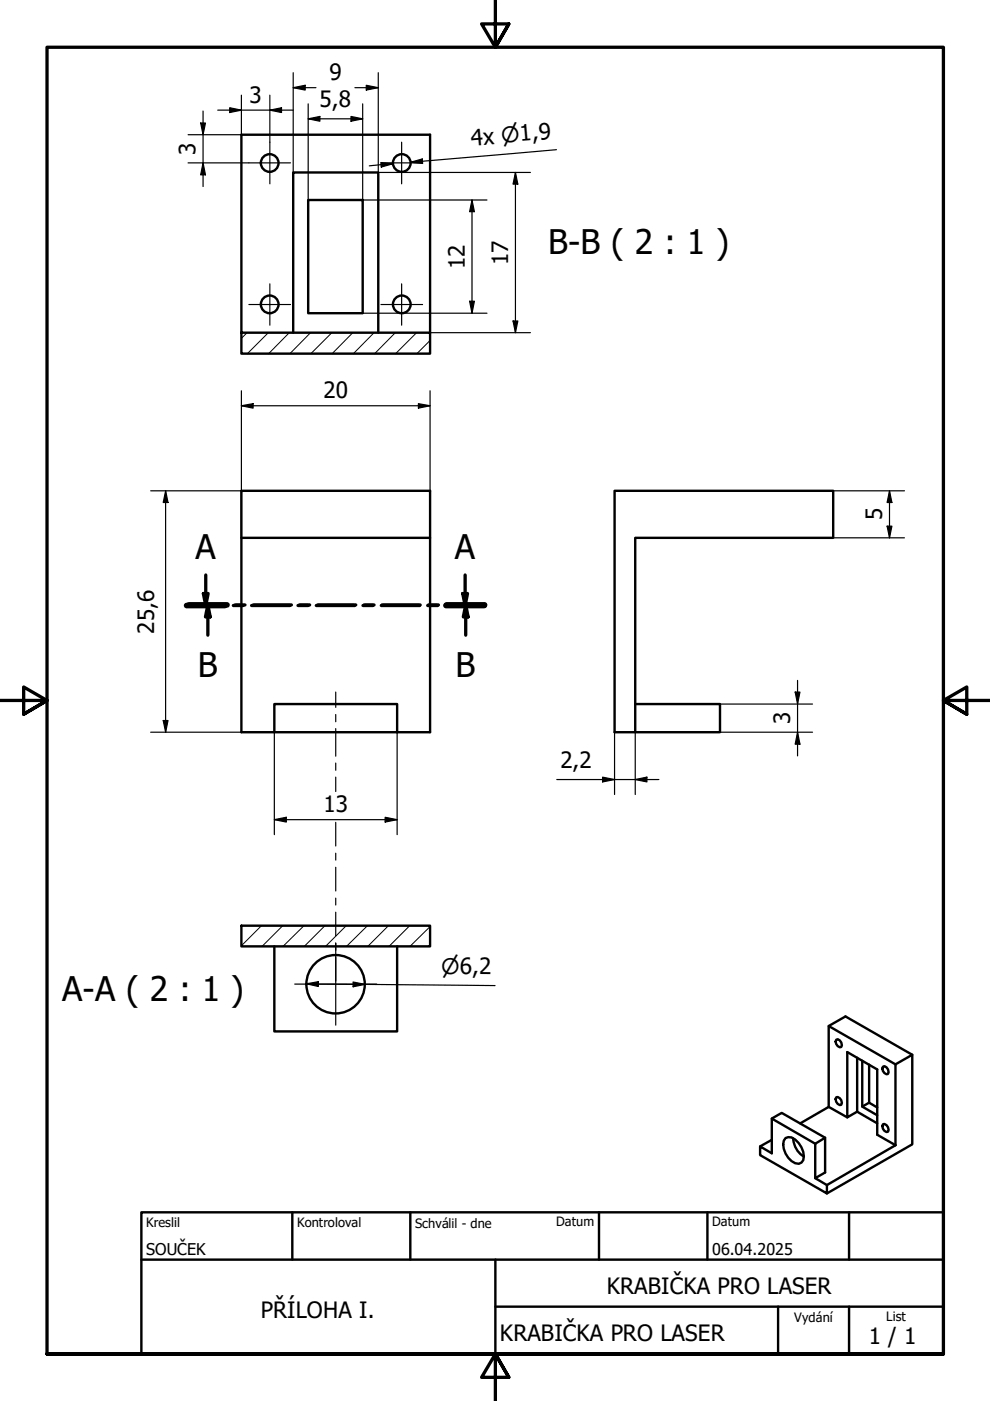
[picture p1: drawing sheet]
<svg xmlns="http://www.w3.org/2000/svg" width="210mm" height="297mm" viewBox="0 0 210 297" stroke-linecap="round" stroke-linejoin="round" font-family="sans-serif">
<g fill="none" stroke="#000" stroke-width=".21">
<path d="M52.4 70.5l-1.2 1.2M56.9 70.5l-4.4 4.5M61.3 70.5l-4.3 4.5M65.8 70.5l-4.3 4.5M70.4 70.5l-4.5 4.5M74.8 70.5l-4.4 4.5M79.3 70.5l-4.4 4.5M83.8 70.5l-4.4 4.5M88.3 70.5l-4.4 4.5M91.2 72.2l-2.8 2.8M55.4 196.3l-4.2 4.2M59.9 196.3l-4.3 4.3"/>
<path d="M64.5 196.3l-4.5 4.3M68.9 196.3l-4.4 4.3M73.4 196.3l-4.4 4.3M77.9 196.3l-4.4 4.3M82.4 196.3l-4.4 4.3M86.9 196.3l-4.4 4.3M91.2 196.5l-4.3 4.1"/>
</g>
<g fill="none" stroke="#000" stroke-width=".51">
<path d="M65.3 42.4h11.6v24h-11.6zM51.2 70.5v4.5h40v-4.5h-40v-41.9h40v41.9M62.2 70.5v-33.9h18v33.9M51.2 114h40M58.2 155.2h-7v-51.1h40v51.1h-33v-5.9h26v5.9M134.7 149.3h18v5.9h-22.4v-51.1h46.4v9.9h-42v41.2M51.2 196.3h40v4.3h-40zM58.2 200.6v18.1h26v-18.1M175.7 217.5l14.2 8.2M163.6 237.2l9.2 5.3M175.7 234.7l-6 3.5M175.7 234.7l3.9 2.2"/>
<path d="M177.3 232.6a1.08 1.08 0 0 1 1 .5 1.08 1.08 0 0 1 .1 1.1 1.08 1.08 0 0 1-1.1-.4 1.08 1.08 0 0 1 0-1.2zM177.3 220.5l.3-.2a1.23 1.23 0 0 1 .8 1.7 1.05 1.05 0 0 1-1.1-1.5zM181.7 224.3v11.4M182.8 224.9v9.7l3.2 1.9M184.3 225.7v8.1l-1.5 .8M184.3 233.8l1.7 1M186 238.2l-4.3-2.5-2.1 1.2v-13.8l6.4 3.6v13.9l3.9 2.2M187.2 226.2l.3-.2a1.23 1.23 0 0 1 .8 1.7 1.05 1.05 0 0 1-1.1-1.5zM187.2 238.4a1.08 1.08 0 0 1 1 .4 1.08 1.08 0 0 1 .1 1.2 1.08 1.08 0 0 1-1.1-.5 1.08 1.08 0 0 1 0-1.1zM193.4 223.6l-14.1-8.1-3.6 2v17.2M163.6 241.7l-2.4 1.4M166.6 241.3a2.15 2.15 0 0 1 2.8 1.1 4.1 4.1 0 0 1 .9 3.6l-.4 .5a2.16 2.16 0 0 1-2.8-1 4.2 4.2 0 0 1-.9-3.6z"/>
<path d="M168.1 241.3a4.9 4.9 0 0 0 2.3 3.9M172.8 249.8l2.5 1.5M174.9 241.2l-2.1 1.3v7.3l2.1-1.2v-7.4l-9.2-5.2-2.1 1.2v7.3l-2.4-1.4v1.8l14.1 8.1v-1.7l14.6-8.5M189.9 242.8v-17.1l3.5-2.1v19l-18.1 10.4"/>
<circle cx="57.2" cy="34.6" r="1.87"/>
<circle cx="85.2" cy="34.6" r="1.87"/>
<circle cx="57.2" cy="64.5" r="1.87"/>
<circle cx="85.2" cy="64.5" r="1.87"/>
<circle cx="71.2" cy="208.7" r="6.2"/>
</g>
<g fill="none" stroke="#000" stroke-width=".7">
<path d="M39.6 128.4h8.1M40.1 128.3h8M43.1 125.8h1l-.5 2.6zM43.6 121.9v6.5M44.1 128.3l.5 2.5h-1zM44.1 128.3v6.4M49.5 128.4h2.1M49.8 128.3h2.1M53.3 128.4h8.2M53.7 128.3h8.1M63.2 128.4h2.1M63.5 128.3h2.2"/>
<path d="M67.1 128.4h8.1M67.4 128.3h8M77 128.4h2.1M77.2 128.3h2.1M80.8 128.4h8.2M81 128.3h8.1M90.7 128.4h2.1M90.9 128.3h2.1M94.6 128.4h8.1M94.7 128.3h8M98.1 125.8h1l-.5 2.6zM98.6 121.9v6.5"/>
<path d="M98.7 128.3l.6 2.5h-1.1zM98.7 128.3v6.4"/>
</g>
<path d="M39.6 128.4h8.1M40.1 128.3h8M94.6 128.4h8.1M94.7 128.3h8" fill="none" stroke="#000" stroke-width="1.2"/>
<path d="M43.1 125.8h1l-.5 2.6zM44.1 128.3l.5 2.5h-1zM98.1 125.8h1l-.5 2.6zM98.7 128.3l.6 2.5h-1.1z" fill="#000"/>
<path d="M105 0v10l-2.9-4.9h5.8l-2.9 4.9 2.9-4.9M0 148.5h10l-5-2.8v5.7l5-2.9-5 2.9M210 148.5h-10l5-2.8v5.7l-5-2.9 5 2.9M10 287.1v-277.1h190v277.1h-190h190M107.9 292l-2.9-4.9 2.9 4.9h-5.8l2.9-4.9v9.9" fill="none" stroke="#000" stroke-width=".7"/>
<!-- layer: Nadpis (ISO) -->
<path d="M30 257h170v30.1h-170zM62 257v10.1M87 257v10.1M127 257v10.1M150 257v10.1M180 257v10.1M30 267.1h170M105 277h95M105 267.1v20M165 277v10.1M180 277v10.1" fill="none" stroke="#000" stroke-width=".51"/>
<g fill="none" stroke="#000" stroke-width=".25">
<path d="M62.2 18.6l2.5-.5v1zM62.2 18.6h4.8M62.2 15.4v21.2M75.2 18.6h5M77.7 18.1l2.5 .5-2.5 .5zM80.2 15.4v21.2h4.9M39.9 34.5h12.9M42.5 26.1h1.1l-.5 2.5zM43.1 34.5l.5 2.6h-1.1zM43.1 23.5v16M46.2 23.4h16M48.7 22.8l2.5 .6-2.5 .5z"/>
<path d="M51.2 20.2v8.4h-11.3M57.2 23.4l2.5-.6v1.1zM57.2 20.2v9.9M65.3 25.2l2.5-.5v1zM65.3 25.2h11.6M65.3 22v20.4M74.4 24.7l2.5 .5-2.5 .5zM76.9 22v20.4h26.4M80.8 34.5l2.5 .2-2.5 .7zM83.3 34.7l-5 .5M85.3 36.6h27.2M87.1 34.4l2.4-.7 .1 1z"/>
<path d="M109.3 36.6l.5 2.4h-1zM109.3 36.6v33.9M118 31.7l-30.9 2.7 2.4-.2M100.1 42.4l.5 2.5h-1zM100.1 42.4v24M76.9 66.4h8.2M85.3 66.4h18M91.2 70.5h21.3M99.6 63.9h1l-.5 2.5zM108.8 68.1h1l-.5 2.4zM51.2 86l2.5-.4v.9zM51.2 86h40"/>
<path d="M51.2 82.9v31.1M88.7 85.6l2.5 .4-2.5 .5zM91.2 82.9v31.1M31.9 104.1h19.3M35.1 104.1l.5 2.4h-1zM35.1 104.1v51.1M176.7 104.1h15.1M176.7 114h15.1M188.1 111.6h1l-.5 2.4zM188.6 104.1l.5 2.4h-1zM188.6 104.1v9.9M31.9 155.2h19.3"/>
<path d="M34.6 152.8h1l-.5 2.4zM58.2 155.2v21.8M84.2 155.2v21.8M130.3 155.2v13.3M134.7 155.2v13.3M152.7 155.2h19.6M152.7 149.3h19.6M168.6 146.7h1l-.5 2.6zM169.1 155.2l.5 2.6h-1zM169.1 144.3v16M58.2 173.8l2.5-.5v1zM58.2 173.8h26"/>
<path d="M81.7 173.3l2.5 .5-2.5 .5zM118 165.3h21.7M127.8 164.8l2.5 .5-2.5 .5zM134.7 165.3l2.5-.5v1zM65 208.6l2.5-.5v1.1zM65 208.6l40 .4M74.9 208.2l2.5 .5-2.5 .5z"/>
</g>
<g fill="#000">
<path d="M62.2 18.6l2.5-.5v1zM77.7 18.1l2.5 .5-2.5 .5zM42.5 26.1h1.1l-.5 2.5zM43.1 34.5l.5 2.6h-1.1zM48.7 22.8l2.5 .6-2.5 .5zM57.2 23.4l2.5-.6v1.1zM65.3 25.2l2.5-.5v1zM74.4 24.7l2.5 .5-2.5 .5zM80.8 34.5l2.5 .2-2.5 .7zM87.1 34.4l2.4-.7 .1 1zM109.3 36.6l.5 2.4h-1zM100.1 42.4l.5 2.5h-1z"/>
<path d="M99.6 63.9h1l-.5 2.5zM108.8 68.1h1l-.5 2.4zM51.2 86l2.5-.4v.9zM88.7 85.6l2.5 .4-2.5 .5zM35.1 104.1l.5 2.4h-1zM188.1 111.6h1l-.5 2.4zM188.6 104.1l.5 2.4h-1zM34.6 152.8h1l-.5 2.4zM168.6 146.7h1l-.5 2.6zM169.1 155.2l.5 2.6h-1zM58.2 173.8l2.5-.5v1zM81.7 173.3l2.5 .5-2.5 .5z"/>
<path d="M127.8 164.8l2.5 .5-2.5 .5zM134.7 165.3l2.5-.5v1zM65 208.6l2.5-.5v1.1zM74.9 208.2l2.5 .5-2.5 .5z"/>
</g>
<path d="M52.8 34.5h8.8M57.2 30.1v8.9M80.8 34.5h8.8M85.2 30.1v8.9M52.8 64.6h8.8M57.2 60.2v8.7M80.8 64.6h8.8M85.2 60.2v8.7M71.2 199.9v17.4M62.5 208.6h17.4" fill="none" stroke="#000" stroke-width=".25"/>
<!-- layer: Osa (ISO) -->
<path d="M71.2 146.7v3.3M71.2 151.5v1.5M71.2 154.5v5.8M71.2 161.8v1.5M71.2 164.8v3M71.2 174.4v5M71.2 180.9v1.5M71.2 183.9v5M71.2 190.4v1.5M71.2 193.4v5M71.2 199.9v1.6M71.2 202.9v5.1" fill="none" stroke="#000" stroke-width=".25"/>
<g font-size="7.2">
<text x="116.2" y="53.9">B-B ( 2 : 1 )</text>
<text x="41.5" y="118.4">A</text>
<text x="96.5" y="118.4">A</text>
<text x="42" y="143.4">B</text>
<text x="96.6" y="143.4">B</text>
<text x="13.2" y="212.2">A-A ( 2 : 1 )</text>
</g>
<g font-size="4.8">
<text x="69.8" y="17">9</text>
<text x="52.9" y="21.8">3</text>
<text x="67.8" y="22.8">5,8</text>
<text x="41.5" y="32.9" transform="rotate(-90 41.5 32.9)">3</text>
<text x="99.9" y="30.9" transform="rotate(-5 99.9 30.9)">4x ⌀1,9</text>
<text x="98.6" y="57" transform="rotate(-90 98.6 57)">12</text>
<text x="107.8" y="56.2" transform="rotate(-90 107.8 56.2)">17</text>
<text x="68.6" y="84.4">20</text>
<text x="187" y="110.3" transform="rotate(-90 187 110.3)">5</text>
<text x="32.7" y="134.4" transform="rotate(-90 32.7 134.4)">25,6</text>
<text x="167.5" y="153.6" transform="rotate(-90 167.5 153.6)">3</text>
<text x="118.8" y="162.9">2,2</text>
<text x="68.6" y="172.2">13</text>
<text x="128.7" y="274.4">KRABIČKA PRO LASER</text>
<text x="55.3" y="279.4">PŘÍLOHA I.</text>
<text x="106" y="284.4">KRABIČKA PRO LASER</text>
<text x="184.2" y="285">1 / 1</text>
</g>
<text font-size="4.6" x="93.5" y="206.4">⌀6,2</text>
<g font-size="3.4">
<text x="31" y="266">SOUČEK</text>
<text x="151" y="266">06.04.2025</text>
</g>
<g font-size="2.7">
<text x="31" y="260.1">Kreslil</text>
<text x="63" y="260.1">Kontroloval</text>
<text x="88" y="260.3">Schválil - dne</text>
<text x="117.9" y="260">Datum</text>
<text x="151" y="260">Datum</text>
<text x="168.4" y="280.3">Vydání</text>
<text x="187.9" y="280">List</text>
</g>
</svg>
